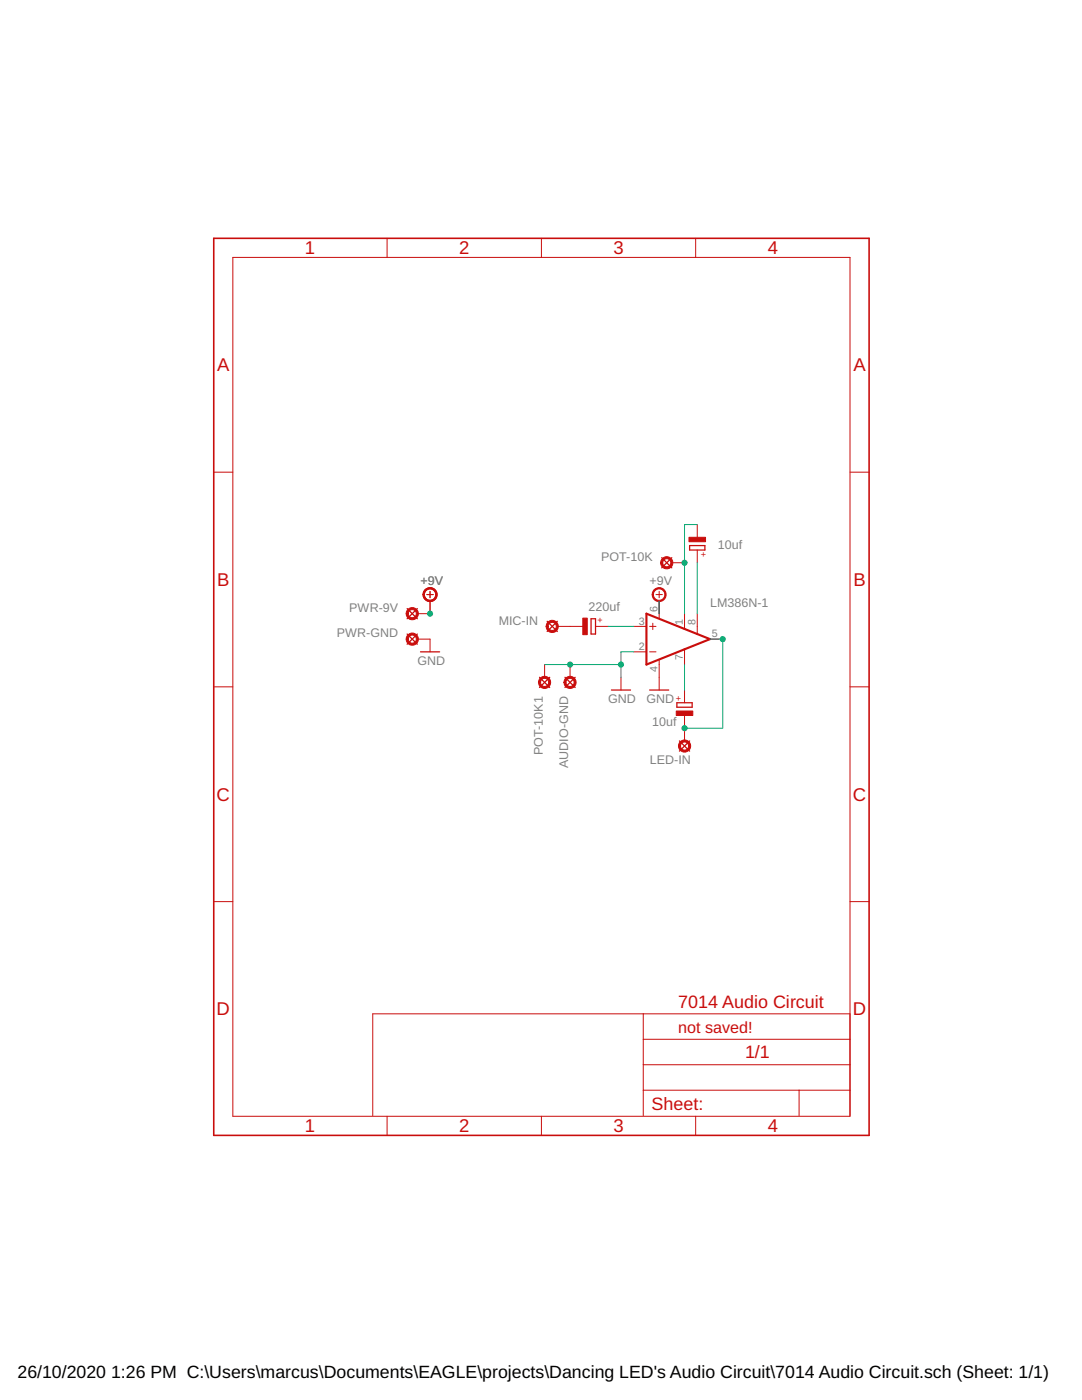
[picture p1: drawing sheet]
<svg xmlns="http://www.w3.org/2000/svg" width="216mm" height="279mm" viewBox="0 0 216 279" stroke-linecap="round" stroke-linejoin="round" font-family="sans-serif">
<g fill="none" stroke="#c90d0c" stroke-width=".2">
<path d="M46.5 51.4h123.1v171.4h-123.1zM77.2 47.6v3.8M108 47.6v3.8M138.8 47.6v3.8M42.7 94.2h3.8M169.6 94.2h3.8M85.2 118.7h1.2M85.8 119.9v2.6h-2.5M85.8 118v1.3M130.9 118.7h1.3M131.5 118v1.3M131.5 119.9v3.5"/>
<path d="M134 112.3h2.6M139.1 104.7v2.5M139.1 109.8v2.5M42.7 137.1h3.8M83.3 127.6h2.5v2.5M108.7 132.6v2.6M111.2 125h5.1M113.7 132.6v2.6M118.8 125h2.6M123.9 135.2v2.5M126.4 125h2.6M126.4 130.1h2.6"/>
<path d="M129.6 125h1.3M129.6 130.1h1.3M130.3 124.4v1.2M131.5 131.7v6M136.6 122.5v3M136.6 129.6v3M136.6 137.7v2.6M139.1 122.5v4M141.7 127.6h2.5M169.6 137.1h3.8M136.6 142.8v5.1M42.7 179.9h3.8"/>
<path d="M169.6 179.9h3.8M128.4 217.6h41.2M128.4 202.3v20.4M128.4 212.5h41.2M128.4 207.4h41.2M159.4 217.6v5.1M169.6 202.3h-95.2v20.4M77.2 222.8v3.8M108 222.8v3.8M138.8 222.8v3.8"/>
</g>
<path d="M129 122.5l12.7 5.1-12.7 5z" fill="none" stroke="#c90d0c" stroke-width=".42"/>
<g fill="none" stroke="#c90d0c" stroke-width=".25">
<path d="M132 111.3l2 2M134 111.3l-2 2M137.6 108.9h3.1v.9h-3.1zM81.2 121.5l2.1 2M81.2 126.5l2.1 2.1M83.3 121.5l-2.1 2M83.3 126.5l-2.1 2.1M83.9 130.1h3.8M107.7 135.2l2 2M109.2 124l2 2M109.7 135.2l-2 2M111.2 124l-2 2"/>
<path d="M112.7 135.2l2.1 2M114.8 135.2l-2.1 2M117.9 123.5h.9v3h-.9zM122 137.7h3.8M129.6 137.7h3.8M135.1 140.3h3v.8h-3zM135.6 147.9l2 2M137.6 147.9l-2 2"/>
</g>
<g fill="#c90d0c" stroke="#c90d0c" stroke-width=".2">
<path d="M137.5 107.2h3.3v.9h-3.3z"/>
<path d="M134.9 141.9h3.3v.9h-3.3z"/>
<path d="M116.3 123.4h.9v3.3h-.9z"/>
</g>
<g fill="#c90d0c" stroke="#c90d0c" stroke-width=".2">
<path d="M109.4 124.1a1.22 1.22 0 0 1 1.9 .4 1.22 1.22 0 0 1-.8 1.7 1.22 1.22 0 0 1-1.5-1.2h.4a.82 .82 0 0 1 1.1-.8 .82 .82 0 0 1 .2 1.4 .82 .82 0 0 1-1.3-.4v-.2h-.4l.2-.6z" fill-rule="evenodd"/>
<path d="M135.8 148a1.22 1.22 0 0 1 1.9 .3 1.22 1.22 0 0 1-.8 1.8 1.22 1.22 0 0 1-1.5-1.2h.4a.81 .81 0 0 1 1.1-.8 .81 .81 0 0 1 .2 1.3 .81 .81 0 0 1-1.3-.3v-.2h-.4v-.4z" fill-rule="evenodd"/>
<path d="M81.5 121.6a1.22 1.22 0 0 1 1.9 .3 1.22 1.22 0 0 1-.9 1.8 1.22 1.22 0 0 1-1.5-1.2h.4a.81 .81 0 0 1 1.2-.8 .81 .81 0 0 1 .2 1.3 .81 .81 0 0 1-1.3-.3l-.1-.2h-.4l.1-.4z" fill-rule="evenodd"/>
<path d="M81.5 126.6a1.22 1.22 0 0 1 1.9 .4 1.22 1.22 0 0 1-.9 1.7 1.22 1.22 0 0 1-1.5-1.1h.4a.81 .81 0 0 1 1.2-.8 .81 .81 0 0 1 .2 1.3 .81 .81 0 0 1-1.3-.3l-.1-.2h-.4l.1-.4z" fill-rule="evenodd"/>
<path d="M84.8 117.7a1.4 1.4 0 0 1 2.2 .2 1.4 1.4 0 0 1-.8 2.1 1.4 1.4 0 0 1-1.8-1.3h.3a1.15 1.15 0 0 1 1.6-1.1 1.15 1.15 0 0 1 .3 1.9 1.15 1.15 0 0 1-1.9-.5v-.3h-.3z" fill-rule="evenodd"/>
<path d="M84.8 117.7a1.4 1.4 0 0 1 2.2 .2 1.4 1.4 0 0 1-.8 2.1 1.4 1.4 0 0 1-1.8-1.3h.3a1.15 1.15 0 0 1 1.6-1.1 1.15 1.15 0 0 1 .3 1.9 1.15 1.15 0 0 1-1.9-.5v-.3h-.3z" fill-rule="evenodd"/>
<path d="M130.5 117.7a1.4 1.4 0 0 1 2.2 .2 1.4 1.4 0 0 1-.8 2.1 1.4 1.4 0 0 1-1.8-1.3h.3a1.14 1.14 0 0 1 1.7-1 1.14 1.14 0 0 1 .1 1.9 1.14 1.14 0 0 1-1.8-.6v-.3h-.3z" fill-rule="evenodd"/>
<path d="M112.9 135.3a1.22 1.22 0 0 1 1.9 .3 1.22 1.22 0 0 1-.8 1.8 1.22 1.22 0 0 1-1.5-1.2h.4a.82 .82 0 0 1 1.2-.8 .82 .82 0 0 1 .2 1.4 .82 .82 0 0 1-1.3-.4l-.1-.2h-.4l.2-.7z" fill-rule="evenodd"/>
<path d="M132.2 111.4a1.22 1.22 0 0 1 1.9 .4 1.22 1.22 0 0 1-.8 1.7 1.22 1.22 0 0 1-1.5-1.2h.4a.8 .8 0 0 1 1.1-.8 .8 .8 0 0 1 .3 1.4 .8 .8 0 0 1-1.3-.4l-.1-.2h-.4l.1-.3z" fill-rule="evenodd"/>
<path d="M107.9 135.3a1.22 1.22 0 0 1 1.8 .3 1.22 1.22 0 0 1-.8 1.8 1.22 1.22 0 0 1-1.5-1.2h.5a.82 .82 0 0 1 1.2-.7 .82 .82 0 0 1 .1 1.4 .82 .82 0 0 1-1.3-.5v-.2h-.5l.2-.7z" fill-rule="evenodd"/>
</g>
<path d="M42.7 47.6h130.7v179h-130.7z" fill="none" stroke="#c90d0c" stroke-width=".32"/>
<path d="M131.5 119.9v2.6M139.1 104.7h-2.5v17.8M139.1 112.3v10.2M108.7 132.6h15.2M121.4 125h5M126.4 130.1h-2.5v5.1M136.6 132.6v5.1M141.7 127.6h2.5v17.7h-7.6" fill="none" stroke="#0dab76" stroke-width=".2"/>
<g fill="#0dab76" stroke="#0dab76" stroke-width=".2">
<circle cx="123.9" cy="132.6" r=".51"/>
<circle cx="113.7" cy="132.6" r=".51"/>
<circle cx="144.2" cy="127.6" r=".51"/>
<circle cx="136.6" cy="145.3" r=".51"/>
<circle cx="85.8" cy="122.5" r=".51"/>
<circle cx="136.6" cy="112.3" r=".51"/>
</g>
<g font-size="3.7" fill="#c90d0c">
<text x="60.8" y="50.8">1</text>
<text x="91.6" y="50.8">2</text>
<text x="122.4" y="50.8">3</text>
<text x="153.2" y="50.8">4</text>
<text x="43.3" y="74.1">A</text>
<text x="170.3" y="74.1">A</text>
<text x="43.3" y="116.9">B</text>
<text x="170.3" y="116.9">B</text>
<text x="43.2" y="159.8">C</text>
<text x="170.2" y="159.8">C</text>
<text x="43.2" y="202.6">D</text>
<text x="170.2" y="202.6">D</text>
<text x="60.8" y="226">1</text>
<text x="91.6" y="226">2</text>
<text x="122.4" y="226">3</text>
<text x="153.2" y="226">4</text>
</g>
<g font-size="3.6" fill="#c90d0c">
<text x="135.3" y="201.1">7014 Audio Circuit</text>
<text x="148.7" y="211.2">1/1</text>
<text x="130" y="221.5">Sheet:</text>
</g>
<g font-size="3.5">
<text x="3.5" y="274.9">26/10/2020</text>
<text x="22.2" y="274.9">1:26 PM C:\Users\marcus\Documents\EAGLE\projects\Dancing LED's Audio Circuit\7014 Audio Circuit.sch (Sheet: 1/1)</text>
</g>
<text font-size="3.2" fill="#c90d0c" x="135.3" y="206.1">not saved!</text>
<g font-size="2.5" fill="#808080">
<text x="119.9" y="111.9">POT-10K</text>
<text x="143.3" y="109.5">10uf</text>
<text x="83.9" y="116.8">+9V</text>
<text x="129.6" y="116.8">+9V</text>
<text x="69.7" y="122.1">PWR-9V</text>
<text x="99.5" y="124.6">MIC-IN</text>
<text x="117.4" y="122">220uf</text>
<text x="141.7" y="121.2">LM386N-1</text>
<text x="67.2" y="127.2">PWR-GND</text>
<text x="83.3" y="132.6">GND</text>
<text x="121.4" y="140.3">GND</text>
<text x="129" y="140.3">GND</text>
<text x="130.1" y="144.8">10uf</text>
<text x="108.3" y="150.7" transform="rotate(-90 108.3 150.7)">POT-10K1</text>
<text x="113.4" y="153.3" transform="rotate(-90 113.4 153.3)">AUDIO-GND</text>
<text x="129.7" y="152.6">LED-IN</text>
</g>
<g font-size="2.1" fill="#808080">
<text x="127.4" y="124.7">3</text>
<text x="131.2" y="122.1" transform="rotate(-90 131.2 122.1)">6</text>
<text x="136.2" y="124.7" transform="rotate(-90 136.2 124.7)">1</text>
<text x="138.8" y="124.7" transform="rotate(-90 138.8 124.7)">8</text>
<text x="127.4" y="129.7">2</text>
<text x="136.2" y="131.6" transform="rotate(-90 136.2 131.6)">7</text>
<text x="142" y="127.2">5</text>
<text x="131.2" y="134.2" transform="rotate(-90 131.2 134.2)">4</text>
</g>
<g font-size="1.8" fill="#c90d0c">
<text x="141" y="111.2" transform="rotate(-90 141 111.2)">+</text>
<text x="119.2" y="124.4">+</text>
<text x="136" y="139.8" transform="rotate(-90 136 139.8)">+</text>
</g>
</svg>
